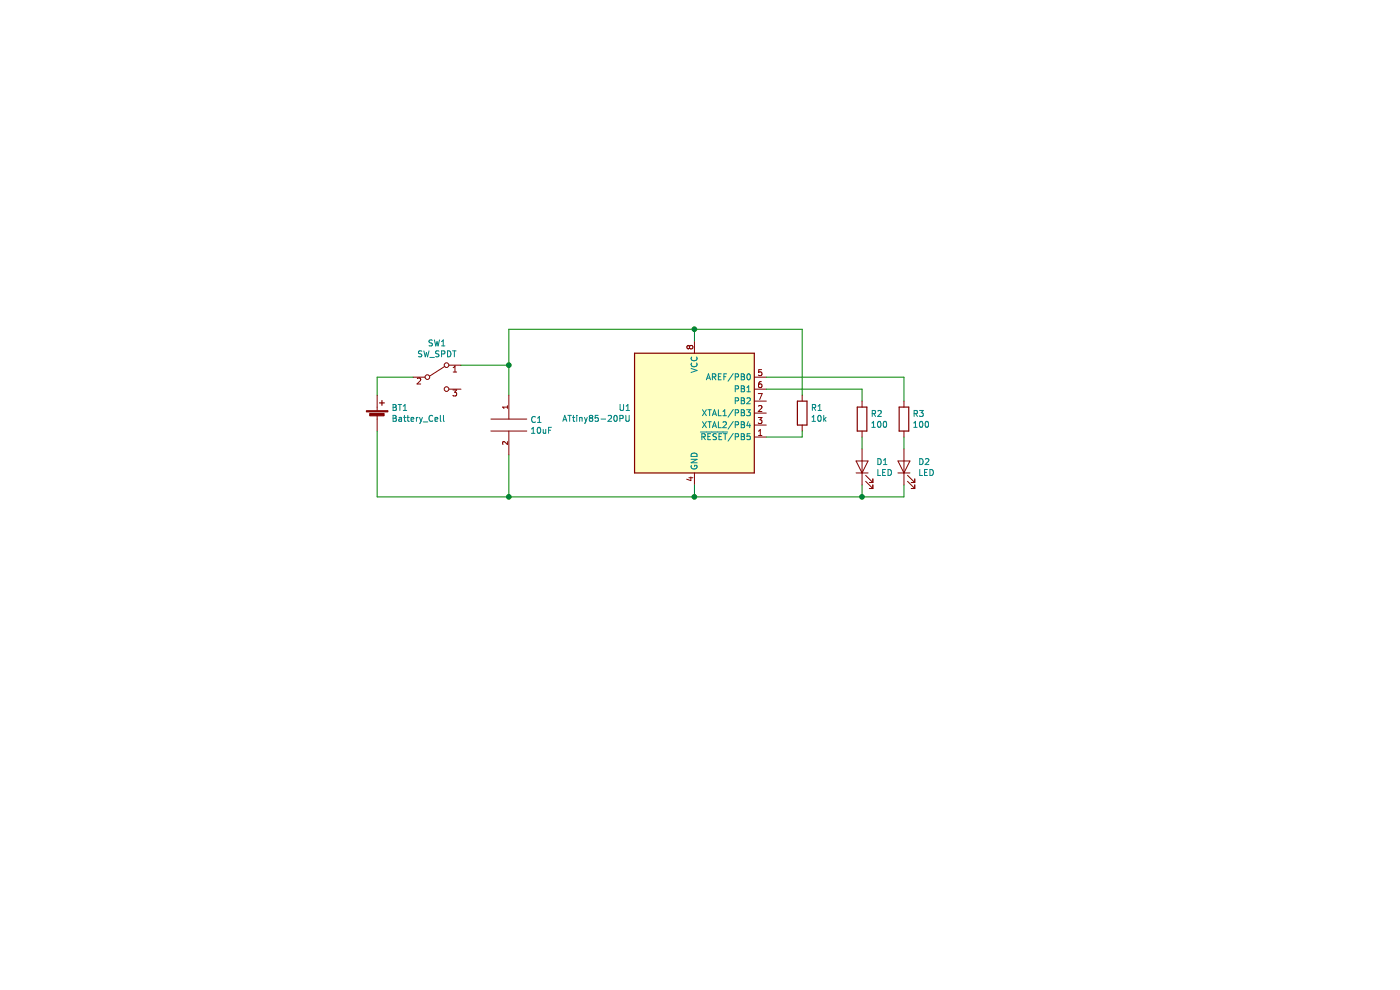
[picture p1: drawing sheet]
EESchema Schematic File Version 4
LIBS:kicon19-blinky-cache
EELAYER 29 0
EELAYER END
$Descr A4 11693 8268
encoding utf-8
Sheet 1 1
Title ""
Date ""
Rev ""
Comp ""
Comment1 ""
Comment2 ""
Comment3 ""
Comment4 ""
$EndDescr
$Comp
L MCU_Microchip_ATtiny:ATtiny85-20PU U1
U 1 1
P 5800 3450
F 0 "U1" H 5271 3496 50  0000 R CNN
F 1 "ATtiny85-20PU" H 5271 3405 50  0000 R CNN
F 2 "Package_DIP:DIP-8_W7.62mm" H 5800 3450 50  0001 C CIN
F 3 "http://ww1.microchip.com/downloads/en/DeviceDoc/atmel-2586-avr-8-bit-microcontroller-attiny25-attiny45-attiny85_datasheet.pdf" H 5800 3450 50  0001 C CNN
	1    5800 3450
	1    0    0    -1  
$EndComp
$Comp
L Device:Battery_Cell BT1
U 1 1
P 3150 3500
F 0 "BT1" H 3268 3596 50  0000 L CNN
F 1 "Battery_Cell" H 3268 3505 50  0000 L CNN
F 2 "Battery:BatteryHolder_Keystone_103_1x20mm" V 3150 3560 50  0001 C CNN
F 3 "~" V 3150 3560 50  0001 C CNN
	1    3150 3500
	1    0    0    -1  
$EndComp
$Comp
L Switch:SW_SPDT SW1
U 1 1
P 3650 3150
F 0 "SW1" H 3650 3435 50  0000 C CNN
F 1 "SW_SPDT" H 3650 3344 50  0000 C CNN
F 2 "Button_Switch_THT:SW_Slide_1P2T_CK_OS102011MS2Q" H 3650 3150 50  0001 C CNN
F 3 "~" H 3650 3150 50  0001 C CNN
	1    3650 3150
	1    0    0    -1  
$EndComp
$Comp
L Device:R R3
U 1 1
P 7550 3500
F 0 "R3" H 7620 3546 50  0000 L CNN
F 1 "100" H 7620 3455 50  0000 L CNN
F 2 "Resistor_THT:R_Axial_DIN0207_L6.3mm_D2.5mm_P10.16mm_Horizontal" V 7480 3500 50  0001 C CNN
F 3 "~" H 7550 3500 50  0001 C CNN
	1    7550 3500
	1    0    0    -1  
$EndComp
$Comp
L Device:LED D1
U 1 1
P 7200 3900
F 0 "D1" V 7239 3783 50  0000 R CNN
F 1 "LED" V 7148 3783 50  0000 R CNN
F 2 "LED_THT:LED_D5.0mm" H 7200 3900 50  0001 C CNN
F 3 "~" H 7200 3900 50  0001 C CNN
	1    7200 3900
	0    -1   -1   0   
$EndComp
$Comp
L Device:LED D2
U 1 1
P 7550 3900
F 0 "D2" V 7589 3783 50  0000 R CNN
F 1 "LED" V 7498 3783 50  0000 R CNN
F 2 "LED_THT:LED_D5.0mm" H 7550 3900 50  0001 C CNN
F 3 "~" H 7550 3900 50  0001 C CNN
	1    7550 3900
	0    -1   -1   0   
$EndComp
$Comp
L Device:R R1
U 1 1
P 6700 3450
F 0 "R1" H 6770 3496 50  0000 L CNN
F 1 "10k" H 6770 3405 50  0000 L CNN
F 2 "Resistor_THT:R_Axial_DIN0207_L6.3mm_D2.5mm_P10.16mm_Horizontal" V 6630 3450 50  0001 C CNN
F 3 "~" H 6700 3450 50  0001 C CNN
	1    6700 3450
	1    0    0    -1  
$EndComp
$Comp
L Device:R R2
U 1 1
P 7200 3500
F 0 "R2" H 7270 3546 50  0000 L CNN
F 1 "100" H 7270 3455 50  0000 L CNN
F 2 "Resistor_THT:R_Axial_DIN0207_L6.3mm_D2.5mm_P10.16mm_Horizontal" V 7130 3500 50  0001 C CNN
F 3 "~" H 7200 3500 50  0001 C CNN
	1    7200 3500
	1    0    0    -1  
$EndComp
Wire Wire Line
	3150 3300 3150 3150
Wire Wire Line
	3150 3150 3450 3150
Wire Wire Line
	6700 3650 6400 3650
Wire Wire Line
	3850 3050 4250 3050
Wire Wire Line
	4250 3050 4250 2750
Wire Wire Line
	4250 2750 5800 2750
Wire Wire Line
	4250 3050 4250 3300
Connection ~ 4250 3050
Wire Wire Line
	6400 3250 7200 3250
Wire Wire Line
	7200 3250 7200 3350
Wire Wire Line
	6400 3150 7550 3150
Wire Wire Line
	7550 3150 7550 3350
Wire Wire Line
	6700 2750 6700 3300
Wire Wire Line
	6700 3600 6700 3650
Wire Wire Line
	7200 3650 7200 3750
Wire Wire Line
	7550 3650 7550 3750
Wire Wire Line
	7550 4050 7550 4150
Wire Wire Line
	3150 4150 3150 3600
Wire Wire Line
	4250 3800 4250 4150
Connection ~ 4250 4150
Wire Wire Line
	4250 4150 3150 4150
Wire Wire Line
	5800 4050 5800 4150
Connection ~ 5800 4150
Wire Wire Line
	5800 4150 4250 4150
Wire Wire Line
	7550 4150 7200 4150
Wire Wire Line
	7200 4050 7200 4150
Connection ~ 7200 4150
Wire Wire Line
	7200 4150 5800 4150
Wire Wire Line
	5800 2850 5800 2750
Connection ~ 5800 2750
Wire Wire Line
	5800 2750 6700 2750
$Comp
L pspice:CAP C1
U 1 1
P 4250 3550
F 0 "C1" H 4428 3596 50  0000 L CNN
F 1 "10uF" H 4428 3505 50  0000 L CNN
F 2 "Capacitor_THT:C_Disc_D5.0mm_W2.5mm_P2.50mm" H 4250 3550 50  0001 C CNN
F 3 "~" H 4250 3550 50  0001 C CNN
	1    4250 3550
	1    0    0    -1  
$EndComp
$EndSCHEMATC
